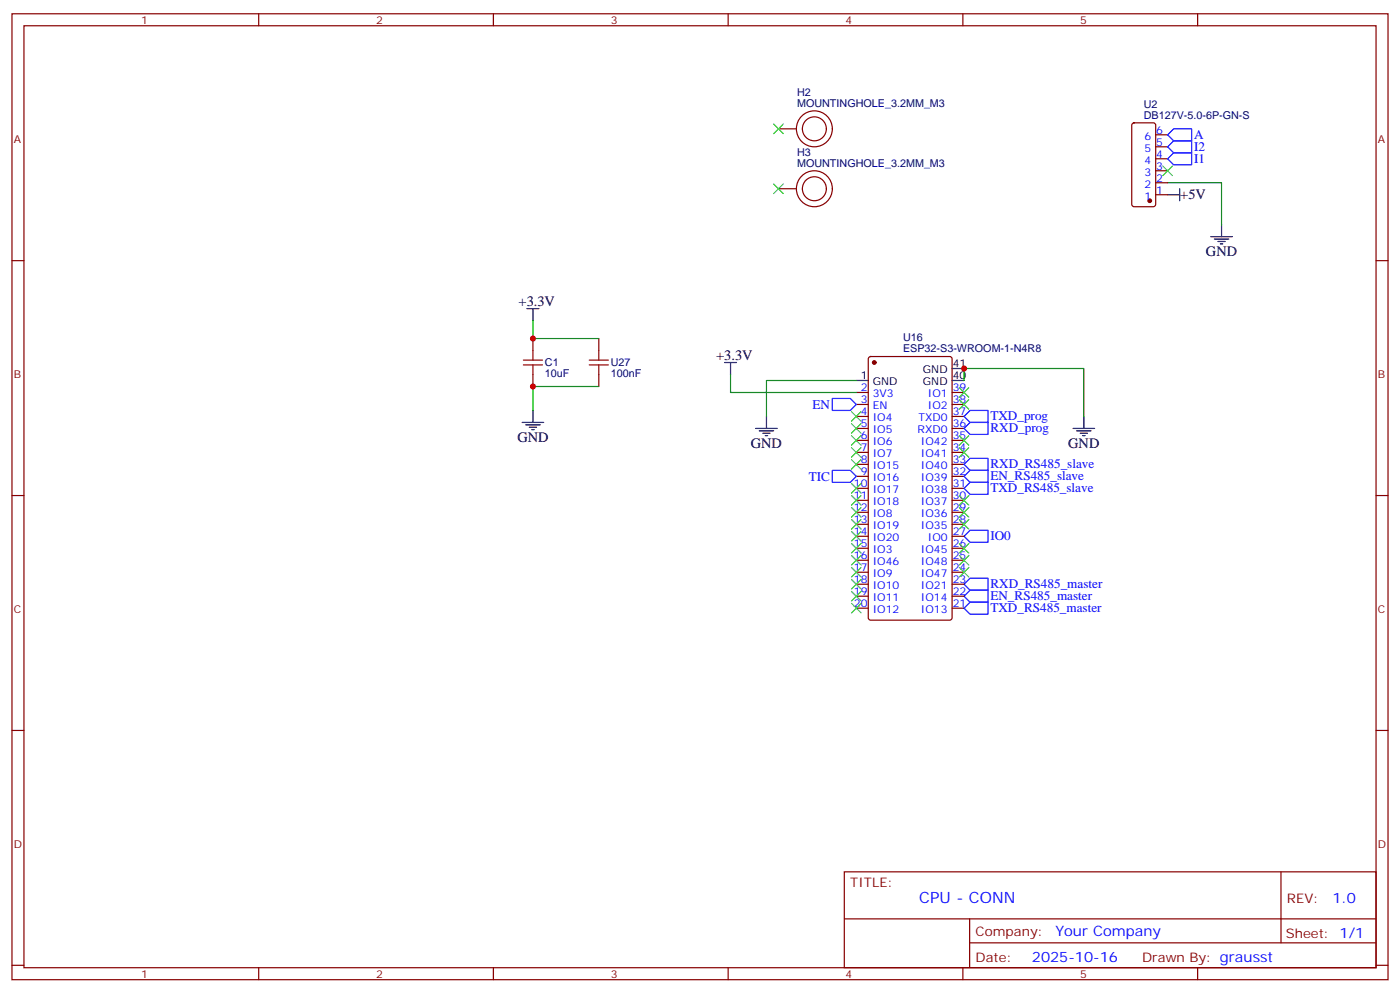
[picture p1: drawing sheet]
<svg xmlns="http://www.w3.org/2000/svg" width="412mm" height="292mm" viewBox="0 0 412 292" stroke-linecap="round" stroke-linejoin="round" font-family="sans-serif">
<g fill="none" stroke="#870000" stroke-width=".35">
<path d="M3.5 4.1h405.4v284.3h-405.4zM7.1 7.6h398.2v277.3h-398.2zM76.2 4.1v3.5M145.3 4.1v3.5M214.5 4.1v3.5M283.6 4.1v3.5M352.8 4.1v3.5M229.3 37.9h5.3M333.6 36.4l.5-.2h5.6l.7 .4v23.5l-.4 .7-5.9 .1-.7-.5v-23.5zM340.4 39.7h3.6M229.3 55.6h5.3M340.4 57.3h3.6"/>
<path d="M340.4 53.8h3.6M340.4 50.3h3.6M340.4 46.7h3.6M340.4 43.2h3.6M3.5 76.7h3.6M405.3 76.7h3.6M157 99.7v3.5M176.4 99.7v3.5M157 110.2v3.6M176.4 110.2v3.6M252.2 115.5h3.6M252.2 119.1h3.6"/>
<path d="M256 105.2l.5-.2h23.3l.6 .4 .1 76.5-.5 .6-23.5 .1-.7-.5v-76.4zM280.5 115.5h3.5M280.5 119.1h3.5M252.2 122.6h3.6M252.2 126.1h3.6M252.2 129.6h3.6M252.2 133.2h3.6M252.2 136.7h3.6M280.5 122.6h3.5M280.5 126.1h3.5M280.5 129.6h3.5M280.5 133.2h3.5"/>
<path d="M280.5 136.7h3.5M3.5 145.9h3.6M252.2 140.2h3.6M252.2 143.8h3.6M252.2 147.3h3.6M252.2 150.8h3.6M252.2 154.3h3.6M252.2 157.9h3.6M280.5 140.2h3.5M280.5 143.8h3.5M280.5 147.3h3.5M280.5 150.8h3.5"/>
<path d="M280.5 154.3h3.5M280.5 157.9h3.5M405.3 145.9h3.6M252.2 161.4h3.6M252.2 164.9h3.6M252.2 168.5h3.6M252.2 172h3.6M252.2 175.5h3.6M252.2 179h3.6M280.5 161.4h3.5M280.5 164.9h3.5M280.5 168.5h3.5"/>
<path d="M280.5 172h3.5M280.5 175.5h3.5M280.5 179h3.5M3.5 215h3.6M405.3 215h3.6M248.7 256.6h156.6v28.3h-156.6zM377.3 256.7v20.8M248.7 270.5h156.5M285.6 277.5h119.6M285.6 270.5v14.1M3.5 284.2h3.6M76.2 284.9v3.5"/>
<path d="M145.3 284.9v3.5M214.5 284.9v3.5M283.6 284.9v3.5M352.8 284.9v3.5M405.3 284.2h3.6"/>
<circle cx="239.9" cy="37.9" r="3.5"/>
<circle cx="239.9" cy="37.9" r="5.3"/>
<circle cx="239.9" cy="55.6" r="3.5"/>
<circle cx="239.9" cy="55.6" r="5.3"/>
</g>
<g fill="none" stroke="#00f" stroke-width=".35">
<path d="M345.7 37.9h5.3v3.6h-5.3l-1.7-1.8zM344 43.2l1.7-1.7h5.3v3.5h-5.3zM345.7 45h5.3v3.5h-5.3l-1.7-1.8zM245.2 117.3h5.3l1.7 1.8-1.7 1.7h-5.3zM245.2 138.5h5.3l1.7 1.7-1.7 1.8h-5.3zM284 122.6l1.8-1.8h5.2v3.6h-5.2zM284 126.1l1.8-1.7h5.2v3.5h-5.2zM284 136.7l1.8-1.8h5.2v3.6h-5.2zM284 157.9l1.8-1.8h5.2v3.5h-5.2zM284 140.2l1.8-1.7h5.2v3.5h-5.2zM284 143.8l1.8-1.8h5.2v3.5h-5.2zM284 172l1.8-1.8h5.2v3.5h-5.2z"/>
<path d="M284 175.5l1.8-1.8h5.2v3.6h-5.2zM284 179l1.8-1.7h5.2v3.5h-5.2z"/>
</g>
<g fill="#870000" stroke="#870000" stroke-width=".35">
<circle cx="257.5" cy="106.7" r=".53"/>
<circle cx="338.7" cy="59.1" r=".53"/>
</g>
<g fill="none" stroke="#000" stroke-width=".35">
<path d="M344 57.3h3.5M347.5 55.6v3.5M356.7 69.7h6.3M357.7 70.4h4.2M358.8 71.1h2.1M359.5 71.8h.7M359.8 66.1v3.6M155.2 90.8h3.5M157 90.8v3.6M213.4 106.7h3.6M215.2 106.7v3.5M252.2 112h3.6"/>
<path d="M280.5 112h3.5M280.5 108.5h3.5M153.8 124.4h6.4M154.9 125.1h4.2M155.9 125.8h2.1M156.6 126.5h.7M157 120.8v3.6M222.6 126.1h6.4M223.7 126.8h4.2M224.7 127.5h2.1M225.4 128.2h.7M225.8 122.6v3.5"/>
<path d="M316.1 126.1h6.3M317.1 126.8h4.3M318.2 127.5h2.1M318.9 128.2h.7M319.3 122.6v3.5"/>
</g>
<g fill="none" stroke="#3c3" stroke-width=".35">
<path d="M227.9 36.5l2.8 2.8M230.7 36.5l-2.8 2.8M227.9 54.2l2.8 2.8M230.7 54.2l-2.8 2.8M342.5 48.9l2.9 2.8M345.4 48.9l-2.9 2.8M282.6 114.1l2.8 2.8M282.6 117.7l2.8 2.8M285.4 117.7l-2.8 2.8M285.4 114.1l-2.8 2.8M250.8 135.3l2.8 2.8M250.8 131.8l2.8 2.8"/>
<path d="M250.8 128.2l2.8 2.9M250.8 124.7l2.8 2.8M250.8 121.2l2.8 2.8M253.6 135.3l-2.8 2.8M253.6 131.8l-2.8 2.8M253.6 128.2l-2.8 2.9M253.6 124.7l-2.8 2.8M253.6 121.2l-2.8 2.8M282.6 128.2l2.8 2.9M282.6 131.8l2.8 2.8M285.4 131.8l-2.8 2.8M285.4 128.2l-2.8 2.9"/>
<path d="M250.8 160l2.8 2.8M250.8 156.5l2.8 2.8M250.8 152.9l2.8 2.9M250.8 149.4l2.8 2.8M250.8 142.3l2.8 2.9M250.8 145.9l2.8 2.8M253.6 160l-2.8 2.8M253.6 156.5l-2.8 2.8M253.6 152.9l-2.8 2.9M253.6 149.4l-2.8 2.8M253.6 145.9l-2.8 2.8M253.6 142.3l-2.8 2.9"/>
<path d="M282.6 160l2.8 2.8M282.6 145.9l2.8 2.8M282.6 149.4l2.8 2.8M282.6 152.9l2.8 2.9M285.4 160l-2.8 2.8M285.4 145.9l-2.8 2.8M285.4 149.4l-2.8 2.8M285.4 152.9l-2.8 2.9M250.8 174.1l2.8 2.8M250.8 170.6l2.8 2.8M250.8 167l2.8 2.9M250.8 163.5l2.8 2.8"/>
<path d="M250.8 177.6l2.8 2.8M253.6 174.1l-2.8 2.8M253.6 170.6l-2.8 2.8M253.6 167l-2.8 2.9M253.6 163.5l-2.8 2.8M253.6 177.6l-2.8 2.8M282.6 163.5l2.8 2.8M282.6 167l2.8 2.9M285.4 163.5l-2.8 2.8M285.4 167l-2.8 2.9"/>
</g>
<path d="M154.2 107.4h5.6M154.2 106h5.6M157 103.2v2.8M157 107.4v2.8M173.6 107.4h5.6M173.6 106h5.6M176.4 103.2v2.8M176.4 107.4v2.8" fill="none" stroke="#a10000" stroke-width=".35"/>
<path d="M344 53.8h15.8v12.3M157 94.4v5.3h19.4M176.4 113.8h-19.4v7M215.2 110.2v5.3h37M252.2 112h-26.4v10.6M284 112v-3.5h35.3v14.1" fill="none" stroke="#008700" stroke-width=".35"/>
<g fill="#c00">
<circle cx="157" cy="113.8" r=".88"/>
<circle cx="157" cy="99.7" r=".88"/>
<circle cx="284" cy="108.5" r=".88"/>
</g>
<text font-size="4.6" fill="#00f" x="270.8" y="265.7">CPU - CONN</text>
<g font-size="4.2">
<text x="347.7" y="58.7">+5V</text>
<text x="355.2" y="75.3">GND</text>
<text x="152.8" y="90.1">+3.3V</text>
<text x="211" y="106">+3.3V</text>
<text x="152.4" y="130">GND</text>
<text x="221.2" y="131.8">GND</text>
<text x="314.7" y="131.8">GND</text>
</g>
<g font-size="4.2" fill="#00f">
<text x="392.5" y="265.9">1.0</text>
<text x="310.9" y="275.5">Your Company</text>
<text x="304" y="283.3">2025-10-16</text>
</g>
<g font-size="3.9" fill="#00f">
<text x="351.7" y="40.8">A</text>
<text x="351.7" y="44.4">I2</text>
<text x="351.7" y="47.9">I1</text>
<text x="239.3" y="120.4">EN</text>
<text x="291.7" y="123.7">TXD_prog</text>
<text x="291.7" y="127.3">RXD_prog</text>
<text x="291.7" y="137.9">RXD_RS485_slave</text>
<text x="238.3" y="141.6">TIC</text>
<text x="291.7" y="141.4">EN_RS485_slave</text>
<text x="291.7" y="144.9">TXD_RS485_slave</text>
<text x="291.7" y="159.1">IO0</text>
<text x="291.7" y="173.1">RXD_RS485_master</text>
<text x="291.7" y="176.7">EN_RS485_master</text>
<text x="291.7" y="180.2">TXD_RS485_master</text>
</g>
<g font-size="3.9" fill="#800">
<text x="250.5" y="261.2">TITLE:</text>
<text x="379.1" y="265.9">REV:</text>
<text x="287.4" y="275.4">Company:</text>
<text x="378.7" y="276">Sheet: 1/1</text>
<text x="287.4" y="283.1">Date:</text>
<text x="336.4" y="283.2">Drawn By: grausst</text>
</g>
<g font-size="3.2" fill="#800">
<text x="41.6" y="7.1">1</text>
<text x="110.8" y="7.1">2</text>
<text x="179.9" y="7.1">3</text>
<text x="249.1" y="7.1">4</text>
<text x="318.2" y="7.1">5</text>
<text x="4.1" y="42.2">A</text>
<text x="405.9" y="42.2">A</text>
<text x="4.1" y="111.3">B</text>
<text x="405.9" y="111.3">B</text>
<text x="4.1" y="180.4">C</text>
<text x="405.9" y="180.4">C</text>
<text x="4.1" y="249.6">D</text>
<text x="405.9" y="249.6">D</text>
<text x="41.6" y="287.9">1</text>
<text x="110.8" y="287.9">2</text>
<text x="179.9" y="287.9">3</text>
<text x="249.1" y="287.9">4</text>
<text x="318.2" y="287.9">5</text>
</g>
<g font-size="3.2" fill="#000080">
<text x="234.8" y="28.4">H2</text>
<text x="234.8" y="31.6">MOUNTINGHOLE_3.2MM_M3</text>
<text x="336.9" y="35.1">DB127V-5.0-6P-GN-S</text>
<text x="336.9" y="31.9">U2</text>
<text x="234.8" y="46">H3</text>
<text x="234.8" y="49.2">MOUNTINGHOLE_3.2MM_M3</text>
<text x="266" y="100.3">U16</text>
<text x="160.5" y="107.8">C1</text>
<text x="179.9" y="107.8">U27</text>
<text x="266" y="103.5">ESP32-S3-WROOM-1-N4R8</text>
<text x="160.5" y="111.1">10uF</text>
<text x="179.9" y="111.1">100nF</text>
</g>
<g font-size="3.2" fill="#00f">
<text x="337.1" y="41.1">6</text>
<text x="340.6" y="39.3">6</text>
<text x="337.1" y="44.6">5</text>
<text x="340.6" y="46.4">4</text>
<text x="340.6" y="42.9">5</text>
<text x="337.1" y="51.7">3</text>
<text x="337.1" y="48.2">4</text>
<text x="340.6" y="53.4">2</text>
<text x="340.6" y="49.9">3</text>
<text x="337.1" y="58.7">1</text>
<text x="337.1" y="55.2">2</text>
<text x="340.6" y="57">1</text>
<text x="253.6" y="115.2">2</text>
<text x="253.6" y="118.7">3</text>
<text x="257.1" y="116.9">3V3</text>
<text x="273.3" y="116.9">IO1</text>
<text x="280.6" y="118.7">38</text>
<text x="280.6" y="115.2">39</text>
<text x="253.6" y="122.2">4</text>
<text x="253.6" y="125.8">5</text>
<text x="257.1" y="120.5">EN</text>
<text x="257.1" y="124">IO4</text>
<text x="270.6" y="124">TXD0</text>
<text x="273.3" y="120.5">IO2</text>
<text x="280.6" y="125.8">36</text>
<text x="280.6" y="122.2">37</text>
<text x="253.6" y="129.3">6</text>
<text x="257.1" y="127.5">IO5</text>
<text x="257.1" y="131.1">IO6</text>
<text x="270.3" y="127.5">RXD0</text>
<text x="271.3" y="131.1">IO42</text>
<text x="280.6" y="129.3">35</text>
<text x="253.6" y="132.8">7</text>
<text x="253.6" y="136.3">8</text>
<text x="257.1" y="134.6">IO7</text>
<text x="271.3" y="134.6">IO41</text>
<text x="280.6" y="136.3">33</text>
<text x="280.6" y="132.8">34</text>
<text x="251.6" y="143.4">10</text>
<text x="253.6" y="139.9">9</text>
<text x="257.1" y="138.1">IO15</text>
<text x="257.1" y="141.6">IO16</text>
<text x="271.3" y="141.6">IO39</text>
<text x="271.3" y="138.1">IO40</text>
<text x="280.6" y="143.4">31</text>
<text x="280.6" y="139.9">32</text>
<text x="251.6" y="146.9">11</text>
<text x="257.1" y="145.2">IO17</text>
<text x="257.1" y="148.7">IO18</text>
<text x="271.3" y="148.7">IO37</text>
<text x="271.3" y="145.2">IO38</text>
<text x="280.6" y="146.9">30</text>
<text x="251.6" y="150.5">12</text>
<text x="251.6" y="154">13</text>
<text x="257.1" y="152.2">IO8</text>
<text x="257.1" y="155.8">IO19</text>
<text x="271.3" y="155.8">IO35</text>
<text x="271.3" y="152.2">IO36</text>
<text x="280.6" y="154">28</text>
<text x="280.6" y="150.5">29</text>
<text x="251.6" y="157.5">14</text>
<text x="251.6" y="161">15</text>
<text x="257.1" y="159.3">IO20</text>
<text x="273.3" y="159.3">IO0</text>
<text x="280.6" y="161">26</text>
<text x="280.6" y="157.5">27</text>
<text x="251.6" y="164.6">16</text>
<text x="257.1" y="162.8">IO3</text>
<text x="257.1" y="166.3">IO46</text>
<text x="271.3" y="166.3">IO48</text>
<text x="271.3" y="162.8">IO45</text>
<text x="280.6" y="164.6">25</text>
<text x="251.6" y="168.1">17</text>
<text x="251.6" y="171.6">18</text>
<text x="257.1" y="169.9">IO9</text>
<text x="257.1" y="173.4">IO10</text>
<text x="271.3" y="173.4">IO21</text>
<text x="271.3" y="169.9">IO47</text>
<text x="280.6" y="171.6">23</text>
<text x="280.6" y="168.1">24</text>
<text x="251.6" y="175.2">19</text>
<text x="251.6" y="178.7">20</text>
<text x="257.1" y="176.9">IO11</text>
<text x="271.3" y="176.9">IO14</text>
<text x="280.6" y="178.7">21</text>
<text x="280.6" y="175.2">22</text>
<text x="257.1" y="180.4">IO12</text>
<text x="271.3" y="180.4">IO13</text>
</g>
<g font-size="3.2">
<text x="253.6" y="111.7">1</text>
<text x="257.1" y="113.4">GND</text>
<text x="271.9" y="113.4">GND</text>
<text x="271.9" y="109.9">GND</text>
<text x="280.6" y="111.7">40</text>
<text x="280.6" y="108.1">41</text>
</g>
</svg>
